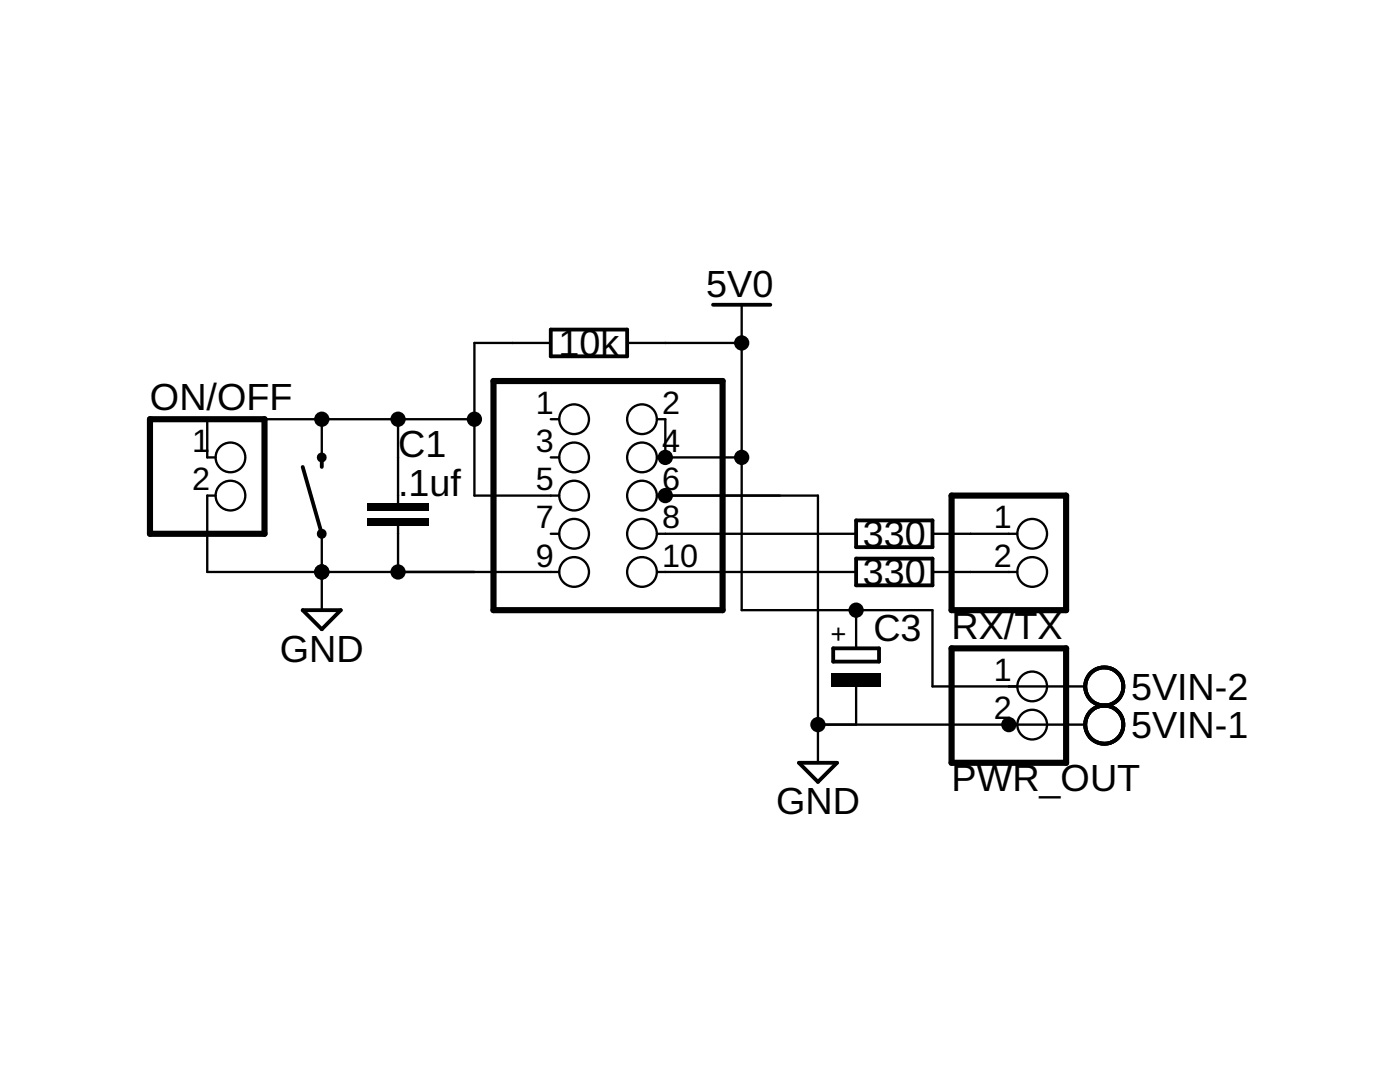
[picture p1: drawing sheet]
<svg xmlns="http://www.w3.org/2000/svg" width="279mm" height="216mm" viewBox="0 0 279 216" stroke-linecap="round" stroke-linejoin="round" font-family="sans-serif">
<path d="M109.9 65.8h15.3v5.3h-15.3zM142.3 60.8h11.4M60.4 93.2l3.8 13.3M64.2 91.3v1.9M170.9 103.8h15.2v5.4h-15.2zM170.9 111.5h15.2v5.3h-15.2zM60.4 121.8h7.6l-3.8 3.8zM166.3 129.4h9.1v2.6h-9.1zM159.4 152.2h7.6l-3.8 3.8z" fill="none" stroke="#000" stroke-width=".76"/>
<g fill="#000">
<path d="M73.3 103.5h12.2v1.5h-12.2z" fill-rule="evenodd"/>
<path d="M73.3 100.4h12.2v1.5h-12.2z" fill-rule="evenodd"/>
<path d="M165.9 134.3h9.9v2.7h-9.9z" fill-rule="evenodd"/>
<path d="M217.3 134.2a4.2 4.2 0 0 1 6.6 .5 4.2 4.2 0 0 1-2.3 6.3 4.2 4.2 0 0 1-5.4-4h.8a3.4 3.4 0 0 1 4.9-3.1 3.4 3.4 0 0 1 .5 5.8 3.4 3.4 0 0 1-5.4-2.2v-.5h-.8a4.1 4.1 0 0 1 1.1-2.8z" fill-rule="evenodd"/>
<path d="M217.3 134.2a4.2 4.2 0 0 1 6.6 .5 4.2 4.2 0 0 1-2.3 6.3 4.2 4.2 0 0 1-5.4-4h.8a3.4 3.4 0 0 1 4.9-3.1 3.4 3.4 0 0 1 .5 5.8 3.4 3.4 0 0 1-5.4-2.2v-.5h-.8a4.1 4.1 0 0 1 1.1-2.8z" fill-rule="evenodd"/>
<path d="M217.3 134.2a4.2 4.2 0 0 1 6.6 .5 4.2 4.2 0 0 1-2.3 6.3 4.2 4.2 0 0 1-5.4-4h.8a3.4 3.4 0 0 1 4.9-3.1 3.4 3.4 0 0 1 .5 5.8 3.4 3.4 0 0 1-5.4-2.2v-.5h-.8a4.1 4.1 0 0 1 1.1-2.8z" fill-rule="evenodd"/>
<path d="M217.3 141.8a4.2 4.2 0 0 1 6.6 .5 4.2 4.2 0 0 1-2.3 6.3 4.2 4.2 0 0 1-5.4-4h.8a3.4 3.4 0 0 1 4.9-3.1 3.4 3.4 0 0 1 .5 5.8 3.4 3.4 0 0 1-5.4-2.2v-.5h-.8a4.1 4.1 0 0 1 1.1-2.8z" fill-rule="evenodd"/>
<path d="M217.3 141.8a4.2 4.2 0 0 1 6.6 .5 4.2 4.2 0 0 1-2.3 6.3 4.2 4.2 0 0 1-5.4-4h.8a3.4 3.4 0 0 1 4.9-3.1 3.4 3.4 0 0 1 .5 5.8 3.4 3.4 0 0 1-5.4-2.2v-.5h-.8a4.1 4.1 0 0 1 1.1-2.8z" fill-rule="evenodd"/>
<path d="M217.3 141.8a4.2 4.2 0 0 1 6.6 .5 4.2 4.2 0 0 1-2.3 6.3 4.2 4.2 0 0 1-5.4-4h.8a3.4 3.4 0 0 1 4.9-3.1 3.4 3.4 0 0 1 .5 5.8 3.4 3.4 0 0 1-5.4-2.2v-.5h-.8a4.1 4.1 0 0 1 1.1-2.8z" fill-rule="evenodd"/>
<circle cx="148" cy="68.4" r="1.52"/>
<circle cx="64.2" cy="91.3" r=".99"/>
<circle cx="64.2" cy="83.7" r="1.52"/>
<circle cx="79.4" cy="83.7" r="1.52"/>
<circle cx="94.7" cy="83.7" r="1.52"/>
<circle cx="132.8" cy="98.9" r="1.52"/>
<circle cx="132.8" cy="91.3" r="1.52"/>
<circle cx="148" cy="91.3" r="1.52"/>
<circle cx="64.2" cy="114.1" r="1.52"/>
<circle cx="64.2" cy="106.5" r="1"/>
<circle cx="79.4" cy="114.1" r="1.52"/>
<circle cx="170.9" cy="121.8" r="1.52"/>
<circle cx="163.2" cy="144.6" r="1.52"/>
<circle cx="201.3" cy="144.6" r="1.52"/>
</g>
<g fill="#000">
<path d="M146.5 68.4a1.53 1.53 0 0 1 3 0 1.53 1.53 0 0 1-3 0zM146.5 68.4a1.52 1.52 0 0 0 3 0 1.52 1.52 0 0 0-3 0z"/>
<path d="M63.2 91.3a1 1 0 0 1 2 0 1 1 0 0 1-2 0zM63.2 91.3a1 1 0 0 0 2 0 1 1 0 0 0-2 0z"/>
<path d="M62.7 83.7a1.53 1.53 0 0 1 3 0 1.53 1.53 0 0 1-3 0zM62.7 83.7a1.52 1.52 0 0 0 3 0 1.52 1.52 0 0 0-3 0z"/>
<path d="M77.9 83.7a1.55 1.55 0 0 1 3.1 0 1.55 1.55 0 0 1-3.1 0zM77.9 83.7a1.55 1.55 0 0 0 3.1 0 1.55 1.55 0 0 0-3.1 0z"/>
<path d="M93.2 83.7a1.53 1.53 0 0 1 3 0 1.53 1.53 0 0 1-3 0zM93.2 83.7a1.52 1.52 0 0 0 3 0 1.52 1.52 0 0 0-3 0z"/>
<path d="M131.3 98.9a1.53 1.53 0 0 1 3 0 1.53 1.53 0 0 1-3 0zM131.3 98.9a1.52 1.52 0 0 0 3 0 1.52 1.52 0 0 0-3 0z"/>
<path d="M131.3 91.3a1.53 1.53 0 0 1 3 0 1.53 1.53 0 0 1-3 0zM131.3 91.3a1.52 1.52 0 0 0 3 0 1.52 1.52 0 0 0-3 0z"/>
<path d="M146.5 91.3a1.53 1.53 0 0 1 3 0 1.53 1.53 0 0 1-3 0zM146.5 91.3a1.52 1.52 0 0 0 3 0 1.52 1.52 0 0 0-3 0z"/>
<path d="M63.2 106.5a1 1 0 0 1 2 0 1 1 0 0 1-2 0zM63.2 106.5a1 1 0 0 0 2 0 1 1 0 0 0-2 0z"/>
<path d="M62.7 114.1a1.53 1.53 0 0 1 3 0 1.53 1.53 0 0 1-3 0zM62.7 114.1a1.52 1.52 0 0 0 3 0 1.52 1.52 0 0 0-3 0z"/>
<path d="M62.7 114.1a1.53 1.53 0 0 1 3 0 1.53 1.53 0 0 1-3 0zM62.7 114.1a1.52 1.52 0 0 0 3 0 1.52 1.52 0 0 0-3 0z"/>
<path d="M73.3 103.5h12.2v1.5h-12.2zM73.3 103.5v1.5h12.2v-1.5z"/>
<path d="M73.3 100.4h12.2v1.5h-12.2zM73.3 100.4v1.5h12.2v-1.5z"/>
<path d="M77.9 114.1a1.55 1.55 0 0 1 3.1 0 1.55 1.55 0 0 1-3.1 0zM77.9 114.1a1.55 1.55 0 0 0 3.1 0 1.55 1.55 0 0 0-3.1 0z"/>
<path d="M165.9 134.3h9.9v2.7h-9.9zM165.9 134.3v2.7h9.9v-2.7z"/>
<path d="M169.3 121.8a1.55 1.55 0 0 1 3.1 0 1.55 1.55 0 0 1-3.1 0zM169.3 121.8a1.55 1.55 0 0 0 3.1 0 1.55 1.55 0 0 0-3.1 0z"/>
<path d="M217.3 134.2a4.2 4.2 0 0 1 3.2-1.4 4.2 4.2 0 0 1 4.1 4.3 4.2 4.2 0 0 1-4.3 4.1 4.2 4.2 0 0 1-4.1-4.2h.8a3.4 3.4 0 0 1 3.5-3.4 3.4 3.4 0 0 1 3.3 3.5 3.4 3.4 0 0 1-3.5 3.3 3.4 3.4 0 0 1-3.3-3.4h-.8a4.1 4.1 0 0 1 1.1-2.8zM217.3 134.2l-.9 1.6-.2 1.2h.8l.1 1 .4 .9 .7 .7 .9 .5 .9 .3h1l1.4-.6 1-1.1 .3-1 .1-1-.2-.9-.5-.9-1.1-1-1-.3h-1l-1.4 .4-.8 .7-.5 .8-.3 1.5h-.8l.2 1.2 .2 .5 1.1 1.5 1.6 .8 1.8 .1 1.7-.7 .9-.9 .8-1.6v-1.8l-.8-1.7-.9-.8-1.1-.6-1.8-.2-1.2 .3z"/>
<path d="M217.3 134.2a4.2 4.2 0 0 1 3.2-1.4 4.2 4.2 0 0 1 4.1 4.3 4.2 4.2 0 0 1-4.3 4.1 4.2 4.2 0 0 1-4.1-4.2h.8a3.4 3.4 0 0 1 3.5-3.4 3.4 3.4 0 0 1 3.3 3.5 3.4 3.4 0 0 1-3.5 3.3 3.4 3.4 0 0 1-3.3-3.4h-.8a4.1 4.1 0 0 1 1.1-2.8zM217.3 134.2l-.9 1.6-.2 1.2h.8l.1 1 .4 .9 .7 .7 .9 .5 .9 .3h1l1.4-.6 1-1.1 .3-1 .1-1-.2-.9-.5-.9-1.1-1-1-.3h-1l-1.4 .4-.8 .7-.5 .8-.3 1.5h-.8l.2 1.2 .2 .5 1.1 1.5 1.6 .8 1.8 .1 1.7-.7 .9-.9 .8-1.6v-1.8l-.8-1.7-.9-.8-1.1-.6-1.8-.2-1.2 .3z"/>
<path d="M217.3 134.2a4.2 4.2 0 0 1 3.2-1.4 4.2 4.2 0 0 1 4.1 4.3 4.2 4.2 0 0 1-4.3 4.1 4.2 4.2 0 0 1-4.1-4.2h.8a3.4 3.4 0 0 1 3.5-3.4 3.4 3.4 0 0 1 3.3 3.5 3.4 3.4 0 0 1-3.5 3.3 3.4 3.4 0 0 1-3.3-3.4h-.8a4.1 4.1 0 0 1 1.1-2.8zM217.3 134.2l-.9 1.6-.2 1.2h.8l.1 1 .4 .9 .7 .7 .9 .5 .9 .3h1l1.4-.6 1-1.1 .3-1 .1-1-.2-.9-.5-.9-1.1-1-1-.3h-1l-1.4 .4-.8 .7-.5 .8-.3 1.5h-.8l.2 1.2 .2 .5 1.1 1.5 1.6 .8 1.8 .1 1.7-.7 .9-.9 .8-1.6v-1.8l-.8-1.7-.9-.8-1.1-.6-1.8-.2-1.2 .3z"/>
<path d="M161.7 144.6a1.55 1.55 0 0 1 3.1 0 1.55 1.55 0 0 1-3.1 0zM161.7 144.6a1.55 1.55 0 0 0 3.1 0 1.55 1.55 0 0 0-3.1 0z"/>
<path d="M199.8 144.6a1.55 1.55 0 0 1 3.1 0 1.55 1.55 0 0 1-3.1 0zM199.8 144.6a1.55 1.55 0 0 0 3.1 0 1.55 1.55 0 0 0-3.1 0z"/>
<path d="M217.3 141.8a4.4 4.4 0 0 1 3.2-1.4 4.2 4.2 0 0 1 4.1 4.3 4.2 4.2 0 0 1-4.3 4.1 4.2 4.2 0 0 1-4.1-4.2h.8a3.4 3.4 0 0 1 3.5-3.4 3.4 3.4 0 0 1 3.3 3.5 3.4 3.4 0 0 1-3.5 3.3 3.4 3.4 0 0 1-3.3-3.4h-.8a4.1 4.1 0 0 1 1.1-2.8zM217.3 141.8l-.9 1.6-.2 1.2h.8l.1 1 .4 .9 .7 .7 .9 .5 .9 .3h1l1.4-.6 1-1.1 .3-1 .1-1-.2-.9-.5-.9-1.1-1-1.5-.3-1 .1-.9 .4-.8 .6-.5 .9-.3 1.4h-.8l.2 1.2 .2 .6 1.1 1.4 1.6 .9h1.8l1.7-.7 .9-.8 .8-1.7v-1.8l-.8-1.7-.9-.8-1.1-.6-1.2-.2h-.6l-1.2 .3z"/>
<path d="M217.3 141.8a4.4 4.4 0 0 1 3.2-1.4 4.2 4.2 0 0 1 4.1 4.3 4.2 4.2 0 0 1-4.3 4.1 4.2 4.2 0 0 1-4.1-4.2h.8a3.4 3.4 0 0 1 3.5-3.4 3.4 3.4 0 0 1 3.3 3.5 3.4 3.4 0 0 1-3.5 3.3 3.4 3.4 0 0 1-3.3-3.4h-.8a4.1 4.1 0 0 1 1.1-2.8zM217.3 141.8l-.9 1.6-.2 1.2h.8l.1 1 .4 .9 .7 .7 .9 .5 .9 .3h1l1.4-.6 1-1.1 .3-1 .1-1-.2-.9-.5-.9-1.1-1-1.5-.3-1 .1-.9 .4-.8 .6-.5 .9-.3 1.4h-.8l.2 1.2 .2 .6 1.1 1.4 1.6 .9h1.8l1.7-.7 .9-.8 .8-1.7v-1.8l-.8-1.7-.9-.8-1.1-.6-1.2-.2h-.6l-1.2 .3z"/>
<path d="M217.3 141.8a4.4 4.4 0 0 1 3.2-1.4 4.2 4.2 0 0 1 4.1 4.3 4.2 4.2 0 0 1-4.3 4.1 4.2 4.2 0 0 1-4.1-4.2h.8a3.4 3.4 0 0 1 3.5-3.4 3.4 3.4 0 0 1 3.3 3.5 3.4 3.4 0 0 1-3.5 3.3 3.4 3.4 0 0 1-3.3-3.4h-.8a4.1 4.1 0 0 1 1.1-2.8zM217.3 141.8l-.9 1.6-.2 1.2h.8l.1 1 .4 .9 .7 .7 .9 .5 .9 .3h1l1.4-.6 1-1.1 .3-1 .1-1-.2-.9-.5-.9-1.1-1-1.5-.3-1 .1-.9 .4-.8 .6-.5 .9-.3 1.4h-.8l.2 1.2 .2 .6 1.1 1.4 1.6 .9h1.8l1.7-.7 .9-.8 .8-1.7v-1.8l-.8-1.7-.9-.8-1.1-.6-1.2-.2h-.6l-1.2 .3z"/>
</g>
<g fill="none" stroke="#000" stroke-width=".47">
<path d="M109.9 68.4h-15.2v30.5h16.9M125.2 68.4h22.8M148 60.8v61h38.1v15.2h30.5M43 98.9h-1.6v15.2h70.2M64.2 83.7v7.6M79.4 83.7v16.7M94.7 83.7h-53.3v7.6h1.6M109.9 91.3h1.7M109.9 83.7h1.7M131.1 98.9h32.1v53.3M131.1 91.3h16.9M131.1 83.7h1.7v7.6"/>
<path d="M64.2 106.5v15.3M79.4 105v9.1M109.9 106.5h1.7M131.1 106.5h39.8M131.1 114.1h39.8M186.1 106.5h16.9M186.1 114.1h16.9M170.9 121.8v7.6M170.9 137v7.6M163.2 144.6h53.4"/>
<circle cx="46" cy="91.3" r="2.96"/>
<circle cx="46" cy="98.9" r="2.96"/>
<circle cx="114.6" cy="98.9" r="2.96"/>
<circle cx="114.6" cy="91.3" r="2.96"/>
<circle cx="114.6" cy="83.7" r="2.96"/>
<circle cx="128.1" cy="83.7" r="2.96"/>
<circle cx="128.1" cy="98.9" r="2.96"/>
<circle cx="128.1" cy="91.3" r="2.96"/>
<circle cx="114.6" cy="106.5" r="2.96"/>
<circle cx="114.6" cy="114.1" r="2.96"/>
<circle cx="128.1" cy="106.5" r="2.96"/>
<circle cx="128.1" cy="114.1" r="2.96"/>
<circle cx="206" cy="106.5" r="2.96"/>
<circle cx="206" cy="114.1" r="2.96"/>
<circle cx="206" cy="137" r="2.96"/>
<circle cx="206" cy="144.6" r="2.96"/>
</g>
<path d="M98.5 76h45.7v45.8h-45.7zM29.9 83.7h22.9v22.8h-22.9zM189.9 98.9h22.9v22.9h-22.9zM189.9 129.4h22.9v22.8h-22.9z" fill="none" stroke="#000" stroke-width="1.2"/>
<g font-size="7.5">
<text x="140.9" y="59.3">5V0</text>
<text x="111.5" y="71.1">10k</text>
<text x="29.9" y="81.8">ON/OFF</text>
<text x="79.4" y="91.3">C1</text>
<text x="79.4" y="98.9">.1uf</text>
<text x="172.2" y="109.2">330</text>
<text x="172.2" y="116.8">330</text>
<text x="174.3" y="127.9">C3</text>
<text x="189.9" y="127.5">RX/TX</text>
<text x="55.8" y="132">GND</text>
<text x="225.7" y="139.6">5VIN-2</text>
<text x="225.7" y="147.3">5VIN-1</text>
<text x="189.9" y="157.9">PWR_OUT</text>
<text x="154.9" y="162.5">GND</text>
</g>
<g font-size="6.5">
<text x="106.9" y="82.6">1</text>
<text x="132.2" y="82.6">2</text>
<text x="38.4" y="90.2">1</text>
<text x="106.9" y="90.2">3</text>
<text x="132.2" y="90.2">4</text>
<text x="38.4" y="97.8">2</text>
<text x="106.9" y="97.8">5</text>
<text x="132.2" y="97.8">6</text>
<text x="106.9" y="105.4">7</text>
<text x="132.2" y="105.4">8</text>
<text x="198.3" y="105.4">1</text>
<text x="106.9" y="113.1">9</text>
<text x="132.2" y="113.1">10</text>
<text x="198.3" y="113.1">2</text>
<text x="198.3" y="135.9">1</text>
<text x="198.3" y="143.5">2</text>
</g>
<text font-size="5.4" x="169.1" y="128.1" transform="rotate(-90 169.1 128.1)">+</text>
</svg>
